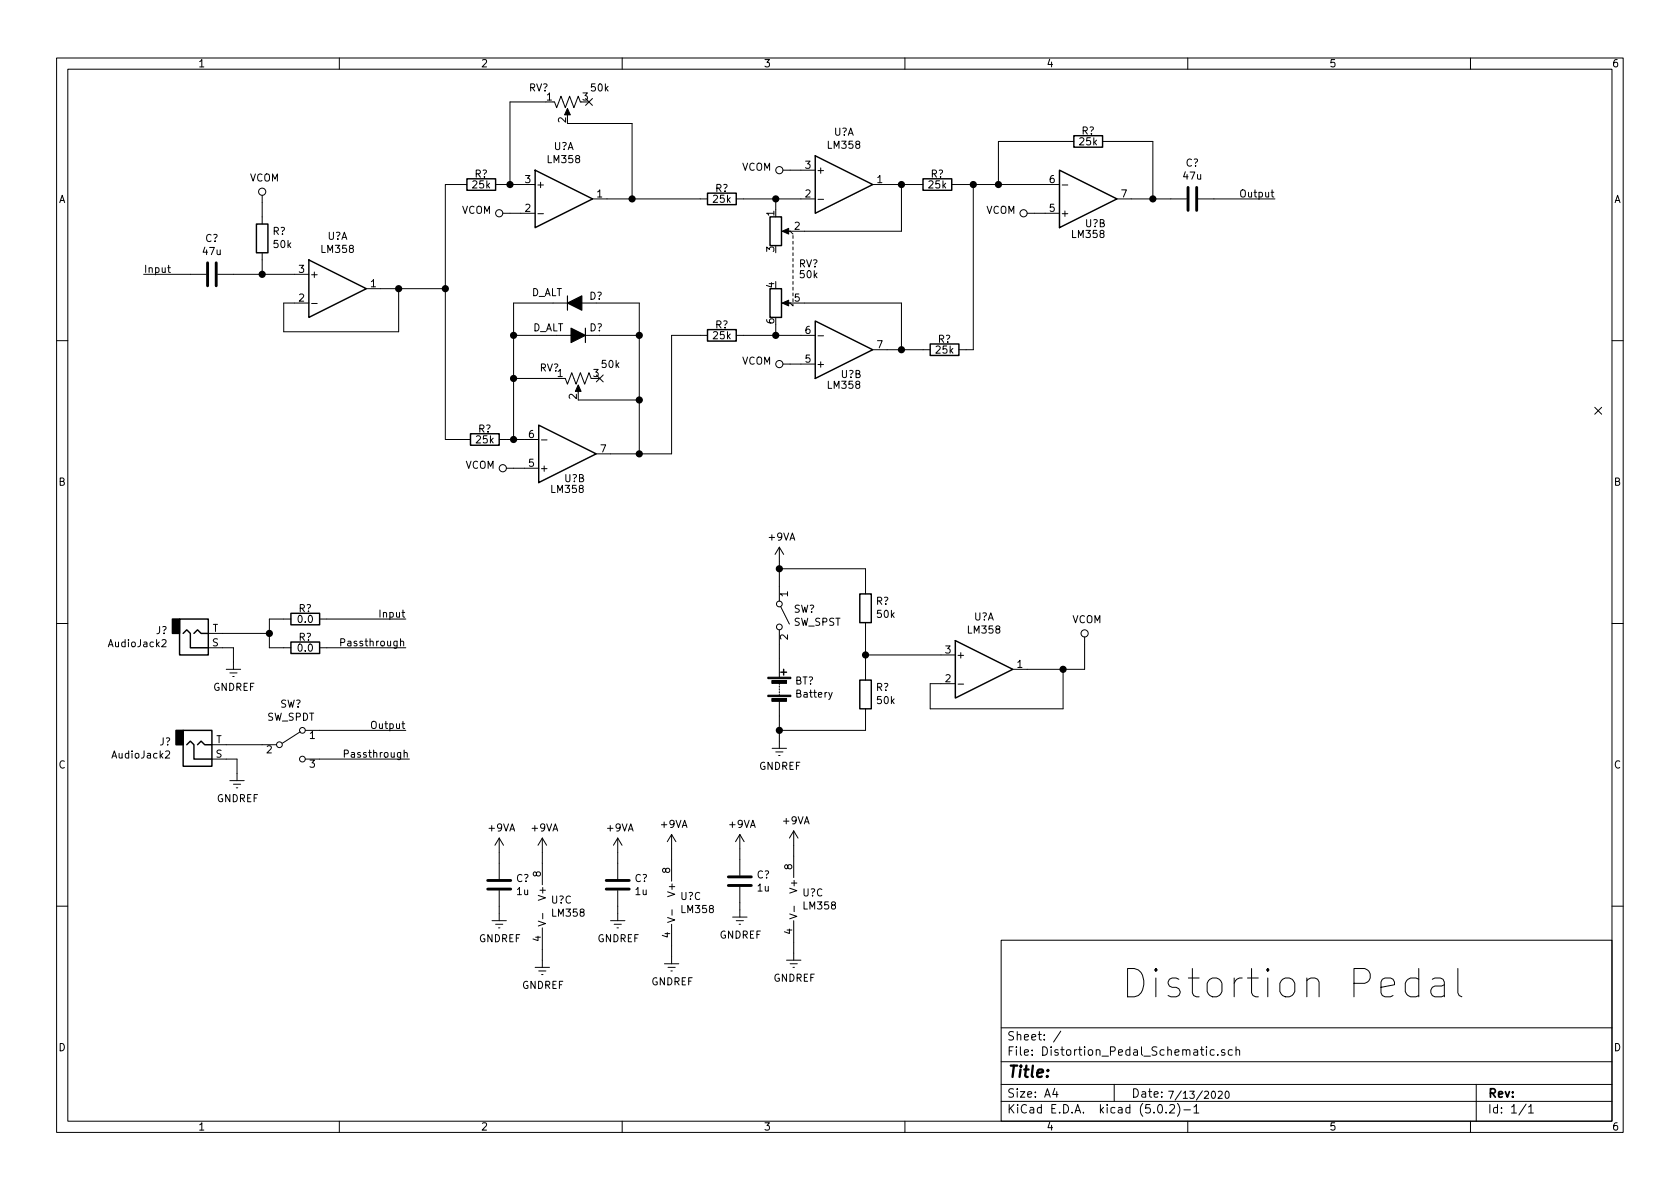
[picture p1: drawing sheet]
EESchema Schematic File Version 4
LIBS:Distortion_Pedal_Schematic-cache
EELAYER 26 0
EELAYER END
$Descr A4 11693 8268
encoding utf-8
Sheet 1 1
Title ""
Date ""
Rev ""
Comp ""
Comment1 ""
Comment2 ""
Comment3 ""
Comment4 ""
$EndDescr
Text Notes 7800 6950 0    197  ~ 0
Distortion Pedal
Text Notes 8125 7650 0    50   ~ 0
7/13/2020
$Comp
L Device:C C?
U 1 1
P 1475 1900
F 0 "C?" V 1223 1900 50  0000 C CNN
F 1 "47u" V 1314 1900 50  0000 C CNN
F 2 "" H 1513 1750 50  0001 C CNN
F 3 "~" H 1475 1900 50  0001 C CNN
	1    1475 1900
	0    1    1    0   
$EndComp
$Comp
L Amplifier_Operational:LM358 U?
U 3 1
P 4775 6275
F 0 "U?" H 4733 6321 50  0000 L CNN
F 1 "LM358" H 4733 6230 50  0000 L CNN
F 2 "" H 4775 6275 50  0001 C CNN
F 3 "http://www.ti.com/lit/ds/symlink/lm2904-n.pdf" H 4775 6275 50  0001 C CNN
	3    4775 6275
	1    0    0    -1  
$EndComp
$Comp
L Amplifier_Operational:LM358 U?
U 3 1
P 3875 6300
F 0 "U?" H 3833 6346 50  0000 L CNN
F 1 "LM358" H 3833 6255 50  0000 L CNN
F 2 "" H 3875 6300 50  0001 C CNN
F 3 "http://www.ti.com/lit/ds/symlink/lm2904-n.pdf" H 3875 6300 50  0001 C CNN
	3    3875 6300
	1    0    0    -1  
$EndComp
Wire Wire Line
	2050 2100 1975 2100
Wire Wire Line
	1975 2100 1975 2300
Wire Wire Line
	1975 2300 2775 2300
Wire Wire Line
	2775 2300 2775 2000
Wire Wire Line
	2775 2000 2650 2000
Wire Wire Line
	1000 1900 1325 1900
$Comp
L Device:R R?
U 1 1
P 3350 1275
F 0 "R?" V 3275 1275 50  0000 C CNN
F 1 "25k" V 3350 1275 50  0000 C CNN
F 2 "" V 3280 1275 50  0001 C CNN
F 3 "~" H 3350 1275 50  0001 C CNN
	1    3350 1275
	0    1    1    0   
$EndComp
Wire Wire Line
	2775 2000 3100 2000
Wire Wire Line
	3100 2000 3100 1275
Wire Wire Line
	3100 1275 3200 1275
Connection ~ 2775 2000
$Comp
L Device:R R?
U 1 1
P 3375 3050
F 0 "R?" V 3300 3050 50  0000 C CNN
F 1 "25k" V 3375 3050 50  0000 C CNN
F 2 "" V 3305 3050 50  0001 C CNN
F 3 "~" H 3375 3050 50  0001 C CNN
	1    3375 3050
	0    1    1    0   
$EndComp
Connection ~ 3100 2000
NoConn ~ 11125 2850
$Comp
L Device:R_POT_US RV?
U 1 1
P 4025 2625
F 0 "RV?" V 3950 2825 50  0000 C CNN
F 1 "50k" V 3925 2400 50  0000 C CNN
F 2 "" H 4025 2625 50  0001 C CNN
F 3 "~" H 4025 2625 50  0001 C CNN
	1    4025 2625
	0    -1   1    0   
$EndComp
Wire Wire Line
	3525 3050 3575 3050
Connection ~ 3575 3050
Wire Wire Line
	3575 3050 3650 3050
$Comp
L Device:D_ALT D?
U 1 1
P 4025 2325
F 0 "D?" H 3850 2275 50  0000 L CNN
F 1 "D_ALT" H 4125 2275 50  0000 L CNN
F 2 "" H 4025 2325 50  0001 C CNN
F 3 "~" H 4025 2325 50  0001 C CNN
	1    4025 2325
	-1   0    0    1   
$EndComp
$Comp
L Connector:AudioJack2 J?
U 1 1
P 1375 5175
F 0 "J?" H 1195 5158 50  0000 R CNN
F 1 "AudioJack2" H 1195 5249 50  0000 R CNN
F 2 "" H 1375 5175 50  0001 C CNN
F 3 "~" H 1375 5175 50  0001 C CNN
	1    1375 5175
	1    0    0    1   
$EndComp
$Comp
L Device:C C?
U 1 1
P 8300 1375
F 0 "C?" V 8048 1375 50  0000 C CNN
F 1 "47u" V 8139 1375 50  0000 C CNN
F 2 "" H 8338 1225 50  0001 C CNN
F 3 "~" H 8300 1375 50  0001 C CNN
	1    8300 1375
	0    1    1    0   
$EndComp
Wire Wire Line
	8450 1375 8875 1375
$Comp
L Connector:AudioJack2 J?
U 1 1
P 1350 4400
F 0 "J?" H 1170 4383 50  0000 R CNN
F 1 "AudioJack2" H 1170 4474 50  0000 R CNN
F 2 "" H 1350 4400 50  0001 C CNN
F 3 "~" H 1350 4400 50  0001 C CNN
	1    1350 4400
	1    0    0    1   
$EndComp
Text Label 1000 1900 0    50   ~ 0
Input
Text Label 8875 1375 2    50   ~ 0
Output
Wire Wire Line
	2275 4300 2825 4300
Wire Wire Line
	2275 4500 2825 4500
Wire Wire Line
	2225 5075 2825 5075
Text Label 2825 4300 2    50   ~ 0
Input
Text Label 2825 5075 2    50   ~ 0
Output
Text Label 2825 4500 2    50   ~ 0
Passthrough
Wire Wire Line
	2225 5275 2850 5275
Text Label 2850 5275 2    50   ~ 0
Passthrough
Wire Wire Line
	1550 4400 1875 4400
Wire Wire Line
	1550 4500 1625 4500
Wire Wire Line
	1625 4500 1625 4600
Wire Wire Line
	1575 5275 1650 5275
Wire Wire Line
	1650 5275 1650 5375
Wire Wire Line
	1575 5175 1825 5175
Wire Wire Line
	3650 3250 3575 3250
$Comp
L Device:C C?
U 1 1
P 4300 6150
F 0 "C?" H 4415 6196 50  0000 L CNN
F 1 "1u" H 4415 6105 50  0000 L CNN
F 2 "" H 4338 6000 50  0001 C CNN
F 3 "~" H 4300 6150 50  0001 C CNN
	1    4300 6150
	1    0    0    -1  
$EndComp
$Comp
L power:+9VA #PWR?
U 1 1
P 4675 5900
F 0 "#PWR?" H 4675 5775 50  0001 C CNN
F 1 "+9VA" H 4690 6073 50  0000 C CNN
F 2 "" H 4675 5900 50  0001 C CNN
F 3 "" H 4675 5900 50  0001 C CNN
	1    4675 5900
	1    0    0    -1  
$EndComp
$Comp
L power:+9VA #PWR?
U 1 1
P 3775 5925
F 0 "#PWR?" H 3775 5800 50  0001 C CNN
F 1 "+9VA" H 3790 6098 50  0000 C CNN
F 2 "" H 3775 5925 50  0001 C CNN
F 3 "" H 3775 5925 50  0001 C CNN
	1    3775 5925
	1    0    0    -1  
$EndComp
Wire Wire Line
	3575 2625 3875 2625
Wire Wire Line
	3575 2625 3575 3050
Wire Wire Line
	4250 3150 4450 3150
Wire Wire Line
	4025 2775 4450 2775
Wire Wire Line
	4450 2775 4450 3150
$Comp
L Device:R_POT_US RV?
U 1 1
P 3950 700
F 0 "RV?" V 3850 900 50  0000 C CNN
F 1 "50k" V 3850 475 50  0000 C CNN
F 2 "" H 3950 700 50  0001 C CNN
F 3 "~" H 3950 700 50  0001 C CNN
	1    3950 700 
	0    -1   1    0   
$EndComp
Wire Wire Line
	3550 700  3800 700 
Wire Wire Line
	3550 700  3550 1275
Wire Wire Line
	3950 850  4400 850 
Wire Wire Line
	4400 850  4400 1375
Wire Wire Line
	3500 1275 3550 1275
Wire Wire Line
	4225 1375 4400 1375
Connection ~ 3550 1275
Wire Wire Line
	3550 1275 3625 1275
NoConn ~ 4100 700 
NoConn ~ 4175 2625
$Comp
L power:GNDREF #PWR?
U 1 1
P 1625 4600
F 0 "#PWR?" H 1625 4350 50  0001 C CNN
F 1 "GNDREF" H 1630 4427 50  0000 C CNN
F 2 "" H 1625 4600 50  0001 C CNN
F 3 "" H 1625 4600 50  0001 C CNN
	1    1625 4600
	1    0    0    -1  
$EndComp
$Comp
L power:GNDREF #PWR?
U 1 1
P 1650 5375
F 0 "#PWR?" H 1650 5125 50  0001 C CNN
F 1 "GNDREF" H 1655 5202 50  0000 C CNN
F 2 "" H 1650 5375 50  0001 C CNN
F 3 "" H 1650 5375 50  0001 C CNN
	1    1650 5375
	1    0    0    -1  
$EndComp
$Comp
L power:GNDREF #PWR?
U 1 1
P 4675 6650
F 0 "#PWR?" H 4675 6400 50  0001 C CNN
F 1 "GNDREF" H 4680 6477 50  0000 C CNN
F 2 "" H 4675 6650 50  0001 C CNN
F 3 "" H 4675 6650 50  0001 C CNN
	1    4675 6650
	1    0    0    -1  
$EndComp
$Comp
L power:GNDREF #PWR?
U 1 1
P 3775 6675
F 0 "#PWR?" H 3775 6425 50  0001 C CNN
F 1 "GNDREF" H 3780 6502 50  0000 C CNN
F 2 "" H 3775 6675 50  0001 C CNN
F 3 "" H 3775 6675 50  0001 C CNN
	1    3775 6675
	1    0    0    -1  
$EndComp
$Comp
L Device:Battery BT?
U 1 1
P 5425 4775
F 0 "BT?" H 5533 4821 50  0000 L CNN
F 1 "Battery" H 5533 4730 50  0000 L CNN
F 2 "" V 5425 4835 50  0001 C CNN
F 3 "~" V 5425 4835 50  0001 C CNN
	1    5425 4775
	1    0    0    -1  
$EndComp
$Comp
L Device:R R?
U 1 1
P 6025 4225
F 0 "R?" H 5955 4179 50  0000 R CNN
F 1 "50k" H 5955 4270 50  0000 R CNN
F 2 "" V 5955 4225 50  0001 C CNN
F 3 "~" H 6025 4225 50  0001 C CNN
	1    6025 4225
	-1   0    0    1   
$EndComp
$Comp
L Device:R R?
U 1 1
P 6025 4825
F 0 "R?" H 5955 4779 50  0000 R CNN
F 1 "50k" H 5955 4870 50  0000 R CNN
F 2 "" V 5955 4825 50  0001 C CNN
F 3 "~" H 6025 4825 50  0001 C CNN
	1    6025 4825
	-1   0    0    1   
$EndComp
Wire Wire Line
	6025 4075 6025 3950
Wire Wire Line
	5425 3950 6025 3950
Wire Wire Line
	5425 4975 5425 5075
Wire Wire Line
	5425 5075 6025 5075
Wire Wire Line
	6025 4975 6025 5075
$Comp
L power:+9VA #PWR?
U 1 1
P 5425 3900
F 0 "#PWR?" H 5425 3775 50  0001 C CNN
F 1 "+9VA" H 5440 4073 50  0000 C CNN
F 2 "" H 5425 3900 50  0001 C CNN
F 3 "" H 5425 3900 50  0001 C CNN
	1    5425 3900
	1    0    0    -1  
$EndComp
Wire Wire Line
	5425 3900 5425 3950
$Comp
L power:GNDREF #PWR?
U 1 1
P 5425 5150
F 0 "#PWR?" H 5425 4900 50  0001 C CNN
F 1 "GNDREF" H 5430 4977 50  0000 C CNN
F 2 "" H 5425 5150 50  0001 C CNN
F 3 "" H 5425 5150 50  0001 C CNN
	1    5425 5150
	1    0    0    -1  
$EndComp
Wire Wire Line
	5425 5150 5425 5075
Connection ~ 5425 5075
Wire Wire Line
	4675 5900 4675 5975
Wire Wire Line
	4675 6575 4675 6650
Wire Wire Line
	3775 6600 3775 6675
Wire Wire Line
	3775 5925 3775 6000
$Comp
L power:+9VA #PWR?
U 1 1
P 4300 5925
F 0 "#PWR?" H 4300 5800 50  0001 C CNN
F 1 "+9VA" H 4315 6098 50  0000 C CNN
F 2 "" H 4300 5925 50  0001 C CNN
F 3 "" H 4300 5925 50  0001 C CNN
	1    4300 5925
	1    0    0    -1  
$EndComp
$Comp
L power:GNDREF #PWR?
U 1 1
P 4300 6350
F 0 "#PWR?" H 4300 6100 50  0001 C CNN
F 1 "GNDREF" H 4305 6177 50  0000 C CNN
F 2 "" H 4300 6350 50  0001 C CNN
F 3 "" H 4300 6350 50  0001 C CNN
	1    4300 6350
	1    0    0    -1  
$EndComp
Wire Wire Line
	4300 6350 4300 6300
Wire Wire Line
	4300 5925 4300 6000
$Comp
L Device:C C?
U 1 1
P 3475 6150
F 0 "C?" H 3590 6196 50  0000 L CNN
F 1 "1u" H 3590 6105 50  0000 L CNN
F 2 "" H 3513 6000 50  0001 C CNN
F 3 "~" H 3475 6150 50  0001 C CNN
	1    3475 6150
	1    0    0    -1  
$EndComp
$Comp
L power:+9VA #PWR?
U 1 1
P 3475 5925
F 0 "#PWR?" H 3475 5800 50  0001 C CNN
F 1 "+9VA" H 3490 6098 50  0000 C CNN
F 2 "" H 3475 5925 50  0001 C CNN
F 3 "" H 3475 5925 50  0001 C CNN
	1    3475 5925
	1    0    0    -1  
$EndComp
$Comp
L power:GNDREF #PWR?
U 1 1
P 3475 6350
F 0 "#PWR?" H 3475 6100 50  0001 C CNN
F 1 "GNDREF" H 3480 6177 50  0000 C CNN
F 2 "" H 3475 6350 50  0001 C CNN
F 3 "" H 3475 6350 50  0001 C CNN
	1    3475 6350
	1    0    0    -1  
$EndComp
Wire Wire Line
	3475 6350 3475 6300
Wire Wire Line
	3475 5925 3475 6000
$Comp
L power:VCOM #PWR?
U 1 1
P 7550 4475
F 0 "#PWR?" H 7550 4325 50  0001 C CNN
F 1 "VCOM" H 7567 4648 50  0000 C CNN
F 2 "" H 7550 4475 50  0001 C CNN
F 3 "" H 7550 4475 50  0001 C CNN
	1    7550 4475
	1    0    0    -1  
$EndComp
$Comp
L power:VCOM #PWR?
U 1 1
P 3575 3250
F 0 "#PWR?" H 3575 3100 50  0001 C CNN
F 1 "VCOM" V 3593 3378 50  0000 L CNN
F 2 "" H 3575 3250 50  0001 C CNN
F 3 "" H 3575 3250 50  0001 C CNN
	1    3575 3250
	0    -1   -1   0   
$EndComp
$Comp
L power:VCOM #PWR?
U 1 1
P 3550 1475
F 0 "#PWR?" H 3550 1325 50  0001 C CNN
F 1 "VCOM" V 3568 1603 50  0000 L CNN
F 2 "" H 3550 1475 50  0001 C CNN
F 3 "" H 3550 1475 50  0001 C CNN
	1    3550 1475
	0    -1   -1   0   
$EndComp
$Comp
L power:VCOM #PWR?
U 1 1
P 1825 1400
F 0 "#PWR?" H 1825 1250 50  0001 C CNN
F 1 "VCOM" H 1842 1573 50  0000 C CNN
F 2 "" H 1825 1400 50  0001 C CNN
F 3 "" H 1825 1400 50  0001 C CNN
	1    1825 1400
	1    0    0    -1  
$EndComp
Wire Wire Line
	3550 1475 3625 1475
Wire Wire Line
	3100 3050 3225 3050
Wire Wire Line
	3100 2000 3100 3050
$Comp
L Device:D_ALT D?
U 1 1
P 4000 2100
F 0 "D?" H 4100 2150 50  0000 L CNN
F 1 "D_ALT" H 3700 2175 50  0000 L CNN
F 2 "" H 4000 2100 50  0001 C CNN
F 3 "~" H 4000 2100 50  0001 C CNN
	1    4000 2100
	1    0    0    -1  
$EndComp
Wire Wire Line
	4175 2325 4450 2325
Wire Wire Line
	4450 2325 4450 2775
Connection ~ 4450 2775
Wire Wire Line
	3875 2325 3575 2325
Wire Wire Line
	3575 2325 3575 2625
Connection ~ 3575 2625
Wire Wire Line
	3850 2100 3575 2100
Wire Wire Line
	3575 2100 3575 2325
Connection ~ 3575 2325
Wire Wire Line
	4150 2100 4450 2100
Wire Wire Line
	4450 2100 4450 2325
Connection ~ 4450 2325
$Comp
L Device:R R?
U 1 1
P 2125 4500
F 0 "R?" V 2050 4500 50  0000 C CNN
F 1 "0.0" V 2125 4500 50  0000 C CNN
F 2 "" V 2055 4500 50  0001 C CNN
F 3 "~" H 2125 4500 50  0001 C CNN
	1    2125 4500
	0    1    1    0   
$EndComp
$Comp
L Device:R R?
U 1 1
P 2125 4300
F 0 "R?" V 2050 4300 50  0000 C CNN
F 1 "0.0" V 2125 4300 50  0000 C CNN
F 2 "" V 2055 4300 50  0001 C CNN
F 3 "~" H 2125 4300 50  0001 C CNN
	1    2125 4300
	0    1    1    0   
$EndComp
Wire Wire Line
	1875 4400 1875 4300
Wire Wire Line
	1875 4300 1975 4300
Wire Wire Line
	1975 4500 1875 4500
Wire Wire Line
	1875 4500 1875 4400
Connection ~ 1875 4400
$Comp
L Switch:SW_SPDT SW?
U 1 1
P 2025 5175
F 0 "SW?" H 2025 5460 50  0000 C CNN
F 1 "SW_SPDT" H 2025 5369 50  0000 C CNN
F 2 "" H 2025 5175 50  0001 C CNN
F 3 "" H 2025 5175 50  0001 C CNN
	1    2025 5175
	1    0    0    -1  
$EndComp
$Comp
L power:VCOM #PWR?
U 1 1
P 5500 2525
F 0 "#PWR?" H 5500 2375 50  0001 C CNN
F 1 "VCOM" V 5518 2653 50  0000 L CNN
F 2 "" H 5500 2525 50  0001 C CNN
F 3 "" H 5500 2525 50  0001 C CNN
	1    5500 2525
	0    -1   -1   0   
$EndComp
Wire Wire Line
	5500 2525 5575 2525
Wire Wire Line
	5575 2325 5400 2325
Wire Wire Line
	6275 2425 6175 2425
$Comp
L Device:R_POT_Dual RV?
U 1 1
P 5500 1850
F 0 "RV?" V 5475 2050 50  0000 R CNN
F 1 "50k" V 5550 2050 50  0000 R CNN
F 2 "" H 5750 1775 50  0001 C CNN
F 3 "~" H 5750 1775 50  0001 C CNN
	1    5500 1850
	0    1    1    0   
$EndComp
Wire Wire Line
	5400 2325 5400 2250
Wire Wire Line
	6275 2425 6275 2100
Wire Wire Line
	6275 2100 5600 2100
Wire Wire Line
	5575 1375 5400 1375
Wire Wire Line
	5400 1375 5400 1450
Wire Wire Line
	5600 1600 6275 1600
Wire Wire Line
	6275 1600 6275 1275
Wire Wire Line
	6275 1275 6175 1275
$Comp
L power:VCOM #PWR?
U 1 1
P 5500 1175
F 0 "#PWR?" H 5500 1025 50  0001 C CNN
F 1 "VCOM" V 5518 1303 50  0000 L CNN
F 2 "" H 5500 1175 50  0001 C CNN
F 3 "" H 5500 1175 50  0001 C CNN
	1    5500 1175
	0    -1   -1   0   
$EndComp
Wire Wire Line
	5500 1175 5575 1175
$Comp
L Device:R R?
U 1 1
P 5025 1375
F 0 "R?" V 4950 1375 50  0000 C CNN
F 1 "25k" V 5025 1375 50  0000 C CNN
F 2 "" V 4955 1375 50  0001 C CNN
F 3 "~" H 5025 1375 50  0001 C CNN
	1    5025 1375
	0    1    1    0   
$EndComp
$Comp
L Device:R R?
U 1 1
P 5025 2325
F 0 "R?" V 4950 2325 50  0000 C CNN
F 1 "25k" V 5025 2325 50  0000 C CNN
F 2 "" V 4955 2325 50  0001 C CNN
F 3 "~" H 5025 2325 50  0001 C CNN
	1    5025 2325
	0    1    1    0   
$EndComp
Wire Wire Line
	5175 2325 5400 2325
Connection ~ 5400 2325
Wire Wire Line
	5175 1375 5400 1375
Connection ~ 5400 1375
Wire Wire Line
	4875 1375 4400 1375
Connection ~ 4400 1375
Wire Wire Line
	4875 2325 4675 2325
Wire Wire Line
	4675 2325 4675 3150
Wire Wire Line
	4675 3150 4450 3150
Connection ~ 4450 3150
$Comp
L Amplifier_Operational:LM358 U?
U 1 1
P 2350 2000
F 0 "U?" H 2350 2367 50  0000 C CNN
F 1 "LM358" H 2350 2276 50  0000 C CNN
F 2 "" H 2350 2000 50  0001 C CNN
F 3 "http://www.ti.com/lit/ds/symlink/lm2904-n.pdf" H 2350 2000 50  0001 C CNN
	1    2350 2000
	1    0    0    -1  
$EndComp
$Comp
L Amplifier_Operational:LM358 U?
U 1 1
P 3925 1375
F 0 "U?" H 3925 1742 50  0000 C CNN
F 1 "LM358" H 3925 1651 50  0000 C CNN
F 2 "" H 3925 1375 50  0001 C CNN
F 3 "http://www.ti.com/lit/ds/symlink/lm2904-n.pdf" H 3925 1375 50  0001 C CNN
	1    3925 1375
	1    0    0    -1  
$EndComp
$Comp
L Amplifier_Operational:LM358 U?
U 1 1
P 5875 1275
F 0 "U?" H 5875 1642 50  0000 C CNN
F 1 "LM358" H 5875 1551 50  0000 C CNN
F 2 "" H 5875 1275 50  0001 C CNN
F 3 "http://www.ti.com/lit/ds/symlink/lm2904-n.pdf" H 5875 1275 50  0001 C CNN
	1    5875 1275
	1    0    0    -1  
$EndComp
$Comp
L Amplifier_Operational:LM358 U?
U 2 1
P 7575 1375
F 0 "U?" H 7625 1550 50  0000 C CNN
F 1 "LM358" H 7575 1625 50  0000 C CNN
F 2 "" H 7575 1375 50  0001 C CNN
F 3 "http://www.ti.com/lit/ds/symlink/lm2904-n.pdf" H 7575 1375 50  0001 C CNN
	2    7575 1375
	1    0    0    1   
$EndComp
$Comp
L Device:R R?
U 1 1
P 6575 2425
F 0 "R?" V 6500 2425 50  0000 C CNN
F 1 "25k" V 6575 2425 50  0000 C CNN
F 2 "" V 6505 2425 50  0001 C CNN
F 3 "~" H 6575 2425 50  0001 C CNN
	1    6575 2425
	0    1    1    0   
$EndComp
$Comp
L Device:R R?
U 1 1
P 6525 1275
F 0 "R?" V 6450 1275 50  0000 C CNN
F 1 "25k" V 6525 1275 50  0000 C CNN
F 2 "" V 6455 1275 50  0001 C CNN
F 3 "~" H 6525 1275 50  0001 C CNN
	1    6525 1275
	0    1    1    0   
$EndComp
$Comp
L Device:R R?
U 1 1
P 7575 975
F 0 "R?" V 7500 975 50  0000 C CNN
F 1 "25k" V 7575 975 50  0000 C CNN
F 2 "" V 7505 975 50  0001 C CNN
F 3 "~" H 7575 975 50  0001 C CNN
	1    7575 975 
	0    1    1    0   
$EndComp
$Comp
L Amplifier_Operational:LM358 U?
U 2 1
P 5875 2425
F 0 "U?" H 5925 2600 50  0000 C CNN
F 1 "LM358" H 5875 2675 50  0000 C CNN
F 2 "" H 5875 2425 50  0001 C CNN
F 3 "http://www.ti.com/lit/ds/symlink/lm2904-n.pdf" H 5875 2425 50  0001 C CNN
	2    5875 2425
	1    0    0    1   
$EndComp
$Comp
L Amplifier_Operational:LM358 U?
U 2 1
P 3950 3150
F 0 "U?" H 4000 3325 50  0000 C CNN
F 1 "LM358" H 3950 3400 50  0000 C CNN
F 2 "" H 3950 3150 50  0001 C CNN
F 3 "http://www.ti.com/lit/ds/symlink/lm2904-n.pdf" H 3950 3150 50  0001 C CNN
	2    3950 3150
	1    0    0    1   
$EndComp
Wire Wire Line
	7875 1375 8025 1375
Wire Wire Line
	8025 1375 8025 975 
Wire Wire Line
	8025 975  7725 975 
Wire Wire Line
	6950 975  6950 1275
Wire Wire Line
	6375 1275 6275 1275
Connection ~ 6275 1275
Wire Wire Line
	6675 1275 6775 1275
Wire Wire Line
	6425 2425 6275 2425
Connection ~ 6275 2425
Wire Wire Line
	6725 2425 6775 2425
Wire Wire Line
	6775 2425 6775 1275
Connection ~ 6775 1275
Wire Wire Line
	6775 1275 6950 1275
Wire Wire Line
	6950 1275 7275 1275
Connection ~ 6950 1275
Wire Wire Line
	6950 975  7425 975 
$Comp
L power:VCOM #PWR?
U 1 1
P 7200 1475
F 0 "#PWR?" H 7200 1325 50  0001 C CNN
F 1 "VCOM" V 7218 1603 50  0000 L CNN
F 2 "" H 7200 1475 50  0001 C CNN
F 3 "" H 7200 1475 50  0001 C CNN
	1    7200 1475
	0    -1   -1   0   
$EndComp
Wire Wire Line
	7200 1475 7275 1475
Wire Wire Line
	8150 1375 8025 1375
Connection ~ 8025 1375
$Comp
L Amplifier_Operational:LM358 U?
U 3 1
P 5625 6250
F 0 "U?" H 5583 6296 50  0000 L CNN
F 1 "LM358" H 5583 6205 50  0000 L CNN
F 2 "" H 5625 6250 50  0001 C CNN
F 3 "http://www.ti.com/lit/ds/symlink/lm2904-n.pdf" H 5625 6250 50  0001 C CNN
	3    5625 6250
	1    0    0    -1  
$EndComp
$Comp
L Device:C C?
U 1 1
P 5150 6125
F 0 "C?" H 5265 6171 50  0000 L CNN
F 1 "1u" H 5265 6080 50  0000 L CNN
F 2 "" H 5188 5975 50  0001 C CNN
F 3 "~" H 5150 6125 50  0001 C CNN
	1    5150 6125
	1    0    0    -1  
$EndComp
$Comp
L power:+9VA #PWR?
U 1 1
P 5525 5875
F 0 "#PWR?" H 5525 5750 50  0001 C CNN
F 1 "+9VA" H 5540 6048 50  0000 C CNN
F 2 "" H 5525 5875 50  0001 C CNN
F 3 "" H 5525 5875 50  0001 C CNN
	1    5525 5875
	1    0    0    -1  
$EndComp
$Comp
L power:GNDREF #PWR?
U 1 1
P 5525 6625
F 0 "#PWR?" H 5525 6375 50  0001 C CNN
F 1 "GNDREF" H 5530 6452 50  0000 C CNN
F 2 "" H 5525 6625 50  0001 C CNN
F 3 "" H 5525 6625 50  0001 C CNN
	1    5525 6625
	1    0    0    -1  
$EndComp
Wire Wire Line
	5525 5875 5525 5950
Wire Wire Line
	5525 6550 5525 6625
$Comp
L power:+9VA #PWR?
U 1 1
P 5150 5900
F 0 "#PWR?" H 5150 5775 50  0001 C CNN
F 1 "+9VA" H 5165 6073 50  0000 C CNN
F 2 "" H 5150 5900 50  0001 C CNN
F 3 "" H 5150 5900 50  0001 C CNN
	1    5150 5900
	1    0    0    -1  
$EndComp
$Comp
L power:GNDREF #PWR?
U 1 1
P 5150 6325
F 0 "#PWR?" H 5150 6075 50  0001 C CNN
F 1 "GNDREF" H 5155 6152 50  0000 C CNN
F 2 "" H 5150 6325 50  0001 C CNN
F 3 "" H 5150 6325 50  0001 C CNN
	1    5150 6325
	1    0    0    -1  
$EndComp
Wire Wire Line
	5150 6325 5150 6275
Wire Wire Line
	5150 5900 5150 5975
$Comp
L Switch:SW_SPST SW?
U 1 1
P 5425 4275
F 0 "SW?" V 5379 4373 50  0000 L CNN
F 1 "SW_SPST" V 5470 4373 50  0000 L CNN
F 2 "" H 5425 4275 50  0001 C CNN
F 3 "" H 5425 4275 50  0001 C CNN
	1    5425 4275
	0    1    1    0   
$EndComp
Wire Wire Line
	5425 4075 5425 3950
Connection ~ 5425 3950
Wire Wire Line
	5425 4475 5425 4575
$Comp
L Device:R R?
U 1 1
P 1825 1650
F 0 "R?" H 1755 1604 50  0000 R CNN
F 1 "50k" H 1755 1695 50  0000 R CNN
F 2 "" V 1755 1650 50  0001 C CNN
F 3 "~" H 1825 1650 50  0001 C CNN
	1    1825 1650
	-1   0    0    1   
$EndComp
Wire Wire Line
	1625 1900 1825 1900
Wire Wire Line
	1825 1400 1825 1500
Wire Wire Line
	1825 1800 1825 1900
Connection ~ 1825 1900
Wire Wire Line
	1825 1900 2050 1900
$Comp
L Amplifier_Operational:LM358 U?
U 1 1
P 6850 4650
F 0 "U?" H 6850 5017 50  0000 C CNN
F 1 "LM358" H 6850 4926 50  0000 C CNN
F 2 "" H 6850 4650 50  0001 C CNN
F 3 "http://www.ti.com/lit/ds/symlink/lm2904-n.pdf" H 6850 4650 50  0001 C CNN
	1    6850 4650
	1    0    0    -1  
$EndComp
Wire Wire Line
	6025 4375 6025 4550
Wire Wire Line
	6550 4550 6025 4550
Connection ~ 6025 4550
Wire Wire Line
	6025 4550 6025 4675
Wire Wire Line
	7150 4650 7400 4650
Wire Wire Line
	7400 4650 7400 4925
Wire Wire Line
	7400 4925 6475 4925
Wire Wire Line
	6475 4925 6475 4750
Wire Wire Line
	6475 4750 6550 4750
Wire Wire Line
	7550 4650 7400 4650
Wire Wire Line
	7550 4475 7550 4650
Connection ~ 7400 4650
$EndSCHEMATC
